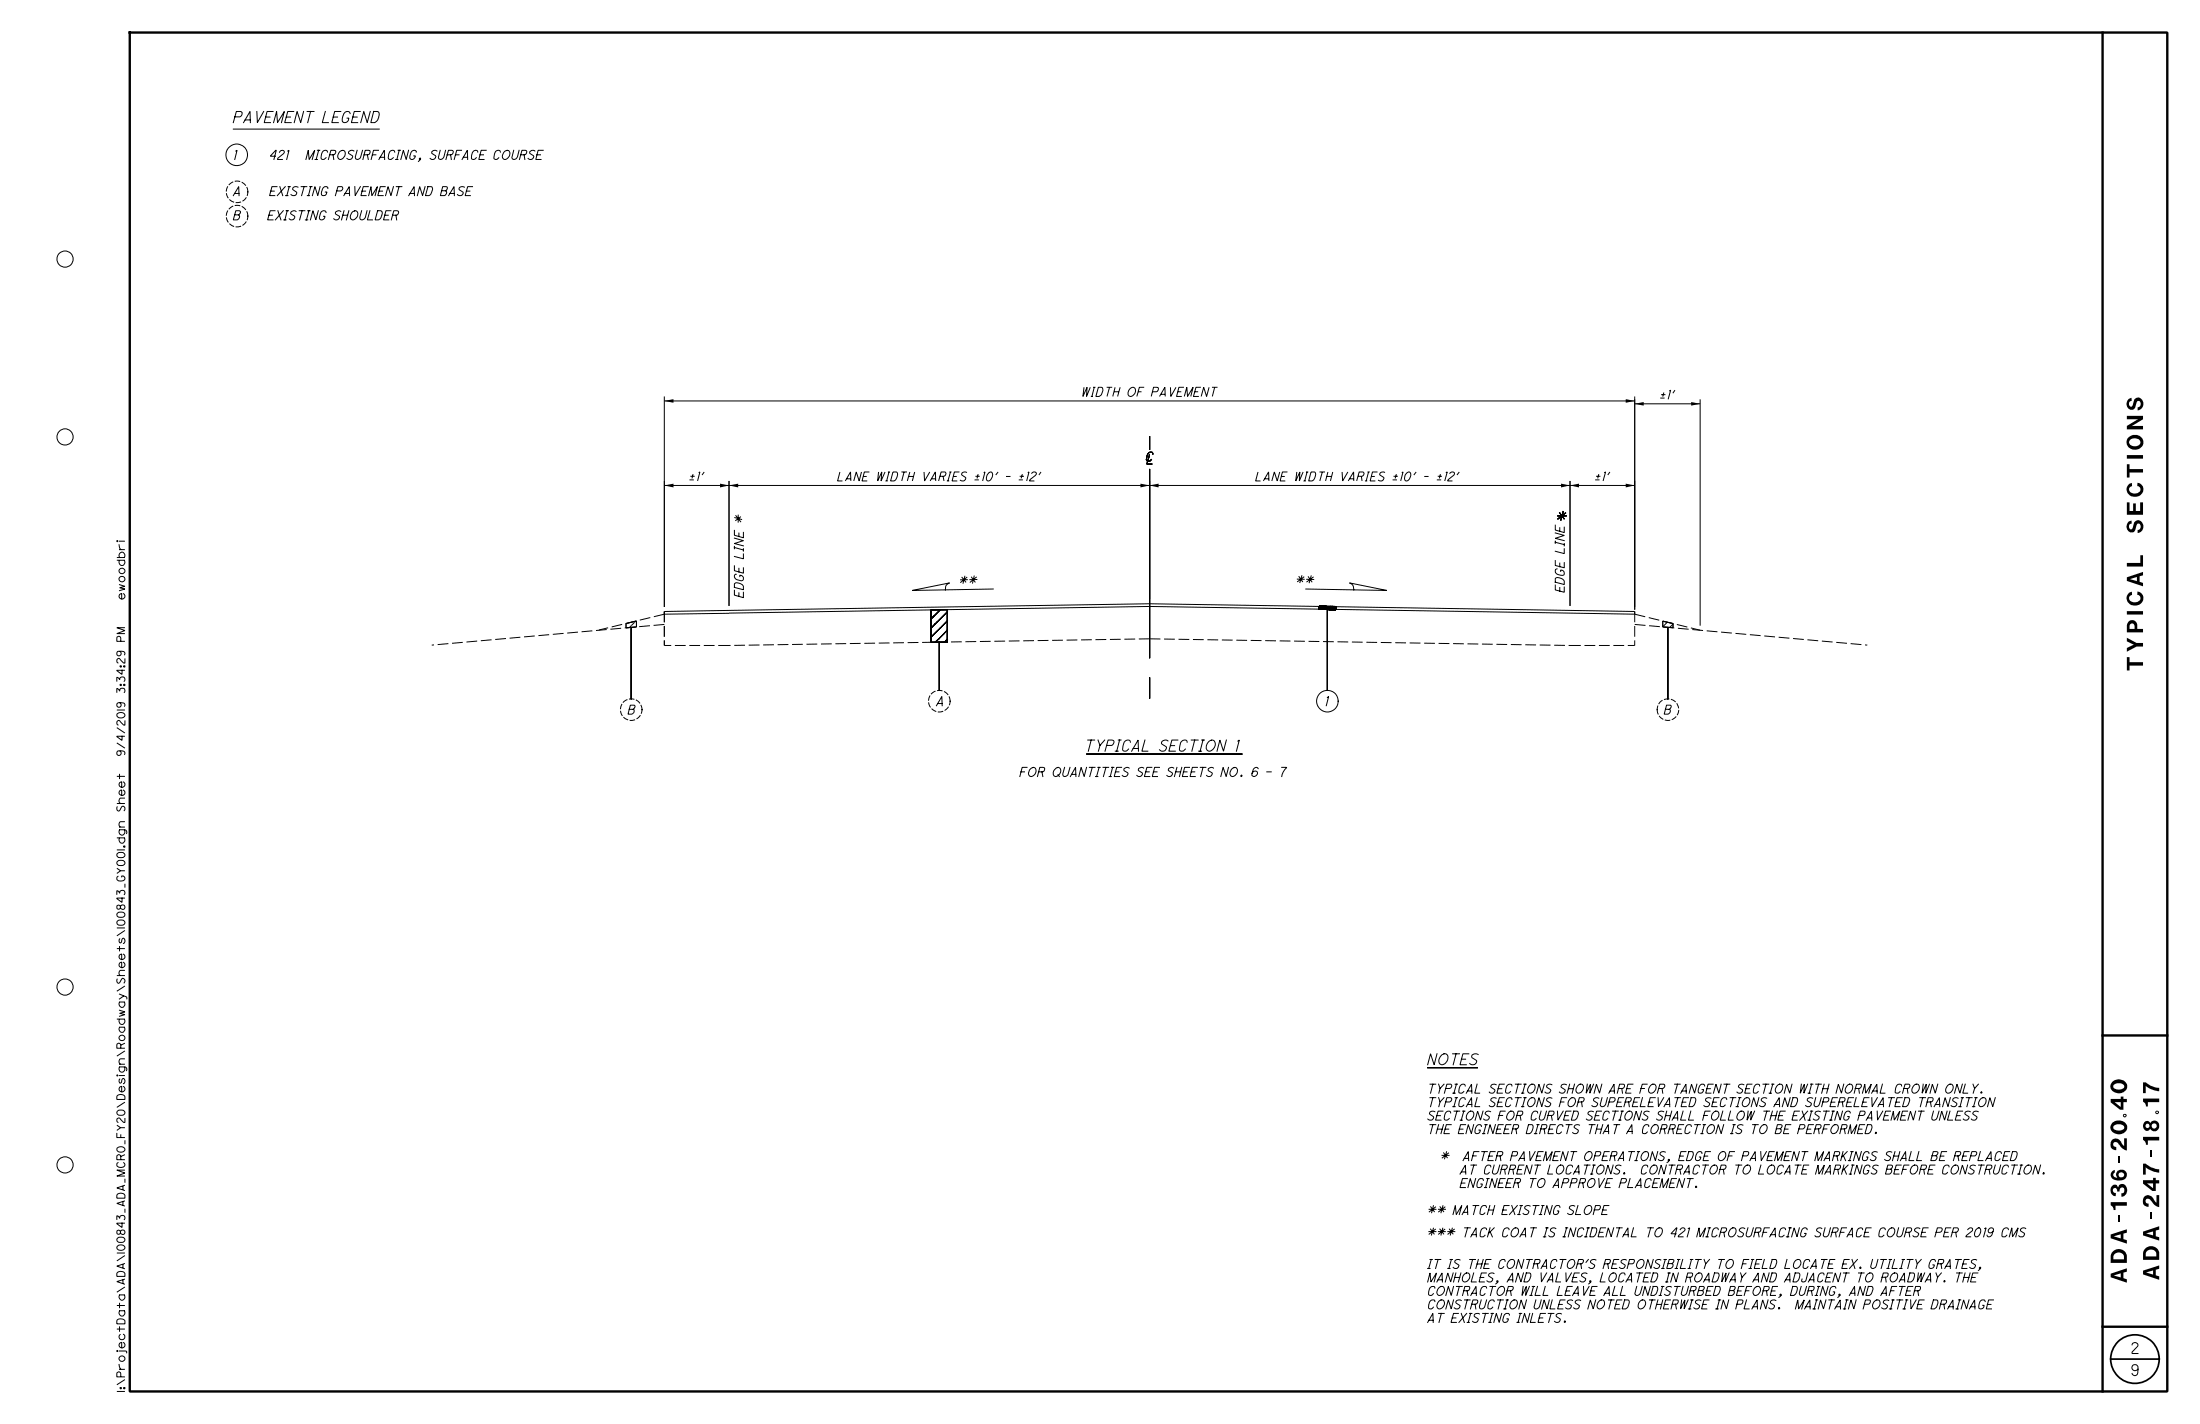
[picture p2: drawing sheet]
<svg xmlns="http://www.w3.org/2000/svg" width="432mm" height="279mm" viewBox="0 0 432 279" stroke-linecap="round" stroke-linejoin="round" font-family="sans-serif">
<path d="M130.4 120v6.6M320.9 120v6.6M130.4 120.5l-12.9 3.1M130.4 122.5l-45.7 4.1M143.1 126.6h-12.7M225.6 125.3l-82.5 1.3M225.6 125.3l82.6 1.3M308.2 126.6h12.7M320.9 120.5l12.8 3.1M320.9 122.5l45.6 4.1" fill="none" stroke="#000" stroke-width=".2" stroke-dasharray="2.1 .7" stroke-linecap="butt"/>
<g fill="none" stroke="#000" stroke-width=".2">
<path d="M45.8 25.3h28.6M130.4 77.8v41.3M130.4 78.7h190.5M320.9 77.8v41.8M320.9 79.2h12.8M333.7 78.4v44.4M130.4 95.2h190.5M143.1 94.4v24.5M225.6 89.3l-.5 1.8h1M225.6 85.7v2.5M225.6 92.1v36.9M226.3 89.1a.43 .43 0 0 0-.4-.4 .43 .43 0 0 0-.4 .2 1.53 1.53 0 0 0-.4 1.5l.5 .1 .4-.3"/>
<path d="M308.2 94.4v24.5M130.4 120l95.2-1.5 95.3 1.5v.5l-95.3-1.5-95.2 1.5zM182.8 119.7l3.1-.1v6.4h-3.1zM182.8 119.7v6.3M184.5 119.7l-1.7 1.7M185.9 119.6v6.4M194.9 115.6l-15.9 .3 7.4-1.5-.7 .5-.1 .8M256.3 115.6l15.9 .3-7.3-1.5 .4 .2a1.27 1.27 0 0 1 .4 1.1M258.9 119l3.2 .1v.5l-3.2-.1zM258.9 119v.5M258.9 119.5l.6-.5-.6 .5M258.9 119.5l.6-.5-.5 .5"/>
<path d="M259 119l-.1 .1 .2-.1M259.1 119.5l.5-.5-.5 .5M259.2 119.5l.6-.5zM259.2 119l-.3 .2 .3-.2-.3 .1M259.3 119.5l.5-.5zM259.3 119.5h.1M259.4 119.5l.6-.5zM259.4 119l-.5 .5 .5-.5-.5 .4 .4-.4-.4 .3M259.5 119.5l.4-.5-.6 .5M259.6 119l-.6 .5 .6-.5M259.6 119.5l.6-.5zM259.7 119l-.4 .5"/>
<path d="M260 119.4l-.3 .1M260 119l-.5 .5M260.1 119.3l-.2 .3M260.1 119l-.5 .4M260.1 119l-.6 .5 .6-.5M260.1 119.3l.4-.3-.5 .6M260.2 119l-.5 .5 .5-.5M260.2 119l-.4 .4M260.3 119l-.5 .5M260.3 119l-.4 .4M260.3 119.3l-.2 .3M260.3 119l-.5 .5 .6-.5-.4 .3"/>
<path d="M260.4 119.3l-.2 .3M260.5 119l-.6 .6 .2-.3M260.5 119.6v15.9M260.6 119.5l.5-.5-.6 .6M260.6 119.3l-.3 .3 .6-.6-.2 .3M260.6 119l-.6 .6 .2-.3M260.6 119.3l-.2 .3M260.6 119l-.3 .3M260.7 119l-.6 .6M260.7 119.2l.3-.2-.5 .6zM260.8 119.6l.6-.6zM260.8 119.2l-.3 .4"/>
<path d="M260.8 119l-.6 .6M260.9 119l-.5 .6zM261 119.2l-.3 .3M261 119.2l-.2 .3M261 119.4l-.2 .2M261 119.4l.3-.2-.4 .4M261.1 119.4l-.2 .2M261.2 119.3l-.3 .3M261.2 119l-.6 .6M261.2 119.2l-.4 .4M261.2 119.3l-.2 .3M261.2 119l-.5 .5"/>
<path d="M261.2 119.2l-.3 .4M261.3 119.3l.4-.3-.6 .6M261.3 119.3l-.3 .3M261.3 119.3l-.2 .3M261.3 119l-.6 .6 .1-.1M261.4 119.2l-.2 .1M261.4 119.2l-.4 .4M261.4 119.3l-.3 .3M261.4 119l-.6 .6M261.4 119.1l-.1 .2M261.5 119.1l-.2 .2M261.5 119l-.4 .3"/>
<path d="M261.5 119l-.1 .2M261.5 119l-.6 .6M261.6 119l-.6 .6M261.6 119.2l-.4 .4M261.6 119.2l.1-.2-.6 .6 .4-.4M261.7 119.2l-.4 .4M261.7 119l-.2 .2M261.8 119.2l-.4 .4M261.8 119l-.6 .6M261.8 119l-.1 .2M261.8 119.1l-.4 .5M261.8 119.1l-.5 .5"/>
<path d="M261.9 119.1l-.6 .5M262 119v.1M262 119.1h-.2M262 119l-.6 .6M262 119.1l-.5 .5M262 119.1h.1M262.1 119.1l-.6 .5 .6-.5M262.1 119.1l-.5 .5 .5-.5M262.1 119.1l-.4 .5 .4-.4M262.1 119l-.5 .6M262.1 119.2l-.3 .4 .3-.4M262.1 119.1v.5"/>
<path d="M262.1 119.4l-.2 .2M262.1 119.3l-.3 .3M262.1 119.5l-.1 .1M262.1 119.5v.1M262.1 119.2l-.4 .4M122.9 122.3l2-.5v1.2l-2 .2zM123.9 123.1v14M124.8 121.9l-1.3 1.2M184.4 126v9.5M185.9 125.4l-.5 .6M185.9 120.1l-3.1 3.1M185.9 121.8l-3.1 3.2"/>
<path d="M185.9 123.6l-2.3 2.4M225.6 133v4M326.4 121.9l2 .4v.9l-2-.2zM327.2 122.1l-.8 .9M327.3 123.1v14M328.4 122.4l-.7 .7M213.3 148h30.4M280.2 209.5h9.8M283 226.7h1.4M283.4 226.2l.7 1M283.9 226l-.4 1.4M284.3 226.2l-1.2 1"/>
<path d="M318.1 228.7l-.4-.1a.44 .44 0 0 0-.5 .1 .44 .44 0 0 0 0 .5l.6 .5a.59 .59 0 0 1-.3 .7 .59 .59 0 0 1-.7-.2"/>
<circle cx="46.5" cy="30.4" r="2.12"/>
<circle cx="12.8" cy="50.8" r="1.59"/>
<circle cx="12.8" cy="85.7" r="1.59"/>
<circle cx="260.5" cy="137.6" r="2.11"/>
<circle cx="12.8" cy="193.7" r="1.59"/>
<circle cx="12.8" cy="228.6" r="1.59"/>
</g>
<path d="M25.5 6.4h399.9v266.6h-399.9zM412.7 6.4v266.6M412.7 203.2h12.7M412.7 260.3h12.7" fill="none" stroke="#000" stroke-width=".47"/>
<g fill="none" stroke="#000" stroke-width=".34">
<path d="M414.3 266.7h9.5"/>
<circle cx="419" cy="266.7" r="4.8"/>
</g>
<path d="M130.4 78.7l1.8-.4v.7zM319.1 78.3l1.8 .4-1.8 .3zM320.9 79.2l1.7-.3v.7zM331.9 78.9l1.8 .3-1.8 .4zM130.4 95.2l1.8-.3v.7zM141.3 94.9l1.8 .3-1.8 .4zM143.1 95.2l1.8-.3v.7zM223.8 94.9l1.8 .3-1.8 .4zM225.6 95.2l1.8-.3v.7zM306.4 94.9l1.8 .3-1.8 .4zM308.2 95.2l1.7-.3v.7zM319.1 94.9l1.8 .3-1.8 .4z" fill="#000"/>
<path d="M48.6 37.6a2.12 2.12 0 0 0-3-1.8 2.12 2.12 0 0 0-.4 3.5 2.12 2.12 0 0 0 3.4-1.2v-.5M48.6 42.4a2.12 2.12 0 0 0-3-1.9 2.12 2.12 0 0 0-.4 3.6 2.12 2.12 0 0 0 3.4-1.3v-.4M126 139.2a2.12 2.12 0 0 0-3-1.9 2.12 2.12 0 0 0-.4 3.6 2.12 2.12 0 0 0 3.4-1.2v-.5M186.5 137.6a2.12 2.12 0 0 0-3.1-1.9 2.12 2.12 0 0 0-.3 3.6 2.12 2.12 0 0 0 3.3-1.3l.1-.4M325.3 139.2a2.12 2.12 0 0 0 3 1.9 2.12 2.12 0 0 0 .4-3.6 2.12 2.12 0 0 0-3.4 1.3v.4" fill="none" stroke="#000" stroke-width=".2" stroke-dasharray=".9 .5"/>
<g font-size="3.2">
<text x="420.6" y="104.6" transform="rotate(-90 420.6 104.6)">SEC TIO NS</text>
<text x="420.6" y="131.6" transform="rotate(-90 420.6 131.6)">TY PIC A L</text>
<text x="417.5" y="217.7" transform="rotate(-90 417.5 217.7)">40</text>
<text x="423.8" y="217.1" transform="rotate(-90 423.8 217.1)">17</text>
<text x="417.5" y="251.7" transform="rotate(-90 417.5 251.7)">A D A -136-20.</text>
<text x="423.8" y="251.1" transform="rotate(-90 423.8 251.1)">A D A -247-18.</text>
</g>
<g font-size="2.2">
<text x="45.8" y="24">PAVEMENT LEGEND</text>
<text x="305.4" y="102.5">*</text>
<text x="212.9" y="147.4">TYPICAL SECTION 1</text>
<text x="280.2" y="208.9">NOTES</text>
<text x="418.4" y="269.9">9</text>
<text x="418.5" y="265.6">2</text>
</g>
<g font-size="1.8">
<text x="45.8" y="31.3">1</text>
<text x="52.9" y="31.3">421</text>
<text x="60" y="31.3">MICROSURFACING, SURFACE COURSE</text>
<text x="45.8" y="38.4">A</text>
<text x="52.9" y="38.4">EXISTING PAVEMENT AND BASE</text>
<text x="45.8" y="43.1">B</text>
<text x="50.4" y="43.1">EXISTING SHOULDER</text>
<text x="212.3" y="77.8">WIDTH OF PAVEMENT</text>
<text x="325.8" y="78.3">`1'</text>
<text x="135.3" y="94.4">`1'</text>
<text x="164.4" y="94.4">LANE WIDTH VARIES `10' - `12'</text>
<text x="246.4" y="94.4">LANE WIDTH VARIES `10' - `12'</text>
<text x="313" y="94.4">`1'</text>
<text x="145.9" y="117.3" transform="rotate(-90 145.9 117.3)">EDGE LINE *</text>
<text x="188.3" y="114.8" transform="rotate(-1 188.3 114.8)">* *</text>
<text x="254.3" y="114.7" transform="rotate(1 254.3 114.7)">* *</text>
<text x="307" y="116.2" transform="rotate(-90 307 116.2)">EDGE LINE</text>
<text x="123.2" y="140.1">B</text>
<text x="183.8" y="138.5">A</text>
<text x="260" y="138.5">1</text>
<text x="326.6" y="140.1">B</text>
<text x="200.2" y="152.4">FOR QUANTITIES SEE SHEETS NO. 6 - 7</text>
<text x="280.2" y="214.5">TYPICAL SECTIONS SHOWN ARE FOR TANGENT SECTION WITH NORMAL CROWN ONLY.</text>
<text x="280.2" y="219.8">SECTIONS FOR CURVED SECTIONS SHALL FOLLOW THE EXISTING PAVEMENT UNLESS</text>
<text x="280.2" y="217.1">TYPICAL SECTIONS FOR SUPERELEVATED SECTIONS AND SUPERELEVATED TRANSITION</text>
<text x="280.2" y="222.4">THE ENGINEER DIRECTS THAT A CORRECTION IS TO BE PERFORMED.</text>
<text x="284.3" y="227.7">AFTER PAVEMENT OPERATIONS, EDGE OF PAVEMENT MARKINGS SHALL BE REPLACED</text>
<text x="283.6" y="230.4">AT CURRENT LOCATIONS.</text>
<text x="283.7" y="233">ENGINEER TO APPROVE PLACEMENT.</text>
<text x="319" y="230.4">CONTRACTOR TO LOCATE MARKINGS BEFORE CONSTRUCTION.</text>
<text x="280.2" y="238.3">** MATCH EXISTING SLOPE</text>
<text x="280.2" y="242.7">*** TACK COAT IS INCIDENTAL TO 421 MICROSURFACING SURFACE COURSE PER 2019 CMS</text>
<text x="280.2" y="251.5">MANHOLES, AND VALVES, LOCATED IN ROADWAY AND ADJACENT TO ROADWAY. THE</text>
<text x="280.2" y="248.9">IT IS THE CONTRACTOR'S RESPONSIBILITY TO FIELD LOCATE EX. UTILITY GRATES,</text>
<text x="280.2" y="256.8">CONSTRUCTION UNLESS NOTED OTHERWISE IN PLANS.</text>
<text x="280.2" y="254.2">CONTRACTOR WILL LEAVE ALL UNDISTURBED BEFORE, DURING, AND AFTER</text>
<text x="351.9" y="256.8">MAINTAIN POSITIVE DRAINAGE</text>
<text x="280.2" y="259.5">AT EXISTING INLETS.</text>
</g>
<g font-size="1.6">
<text x="24.5" y="117.5" transform="rotate(-90 24.5 117.5)">ewoodbri</text>
<text x="24.5" y="125.8" transform="rotate(-90 24.5 125.8)">PM</text>
<text x="24.5" y="130.1" transform="rotate(-90 24.5 130.1)">29</text>
<text x="24.5" y="135.9" transform="rotate(-90 24.5 135.9)">3:</text>
<text x="24.5" y="133.7" transform="rotate(-90 24.5 133.7)">34:</text>
<text x="24.5" y="138.8" transform="rotate(-90 24.5 138.8)">9</text>
<text x="24.5" y="148.2" transform="rotate(-90 24.5 148.2)">9/4/201</text>
<text x="24.5" y="159.1" transform="rotate(-90 24.5 159.1)">Sheet</text>
<text x="24.5" y="166.2" transform="rotate(-90 24.5 166.2)">.</text>
<text x="24.5" y="181.5" transform="rotate(-90 24.5 181.5)">00843_GY001dgn</text>
<text x="24.5" y="210.4" transform="rotate(-90 24.5 210.4)">gn\Roadway\Sheets\1</text>
<text x="24.5" y="245.3" transform="rotate(-90 24.5 245.3)">00843_ADA_MCRO_FY20\Desi</text>
<text x="24.5" y="264.5" transform="rotate(-90 24.5 264.5)">ectData\ADA\1</text>
<text x="24.5" y="273" transform="rotate(-90 24.5 273)">I\Proj</text>
<text x="24.5" y="272.5" transform="rotate(-90 24.5 272.5)">:</text>
</g>
</svg>
